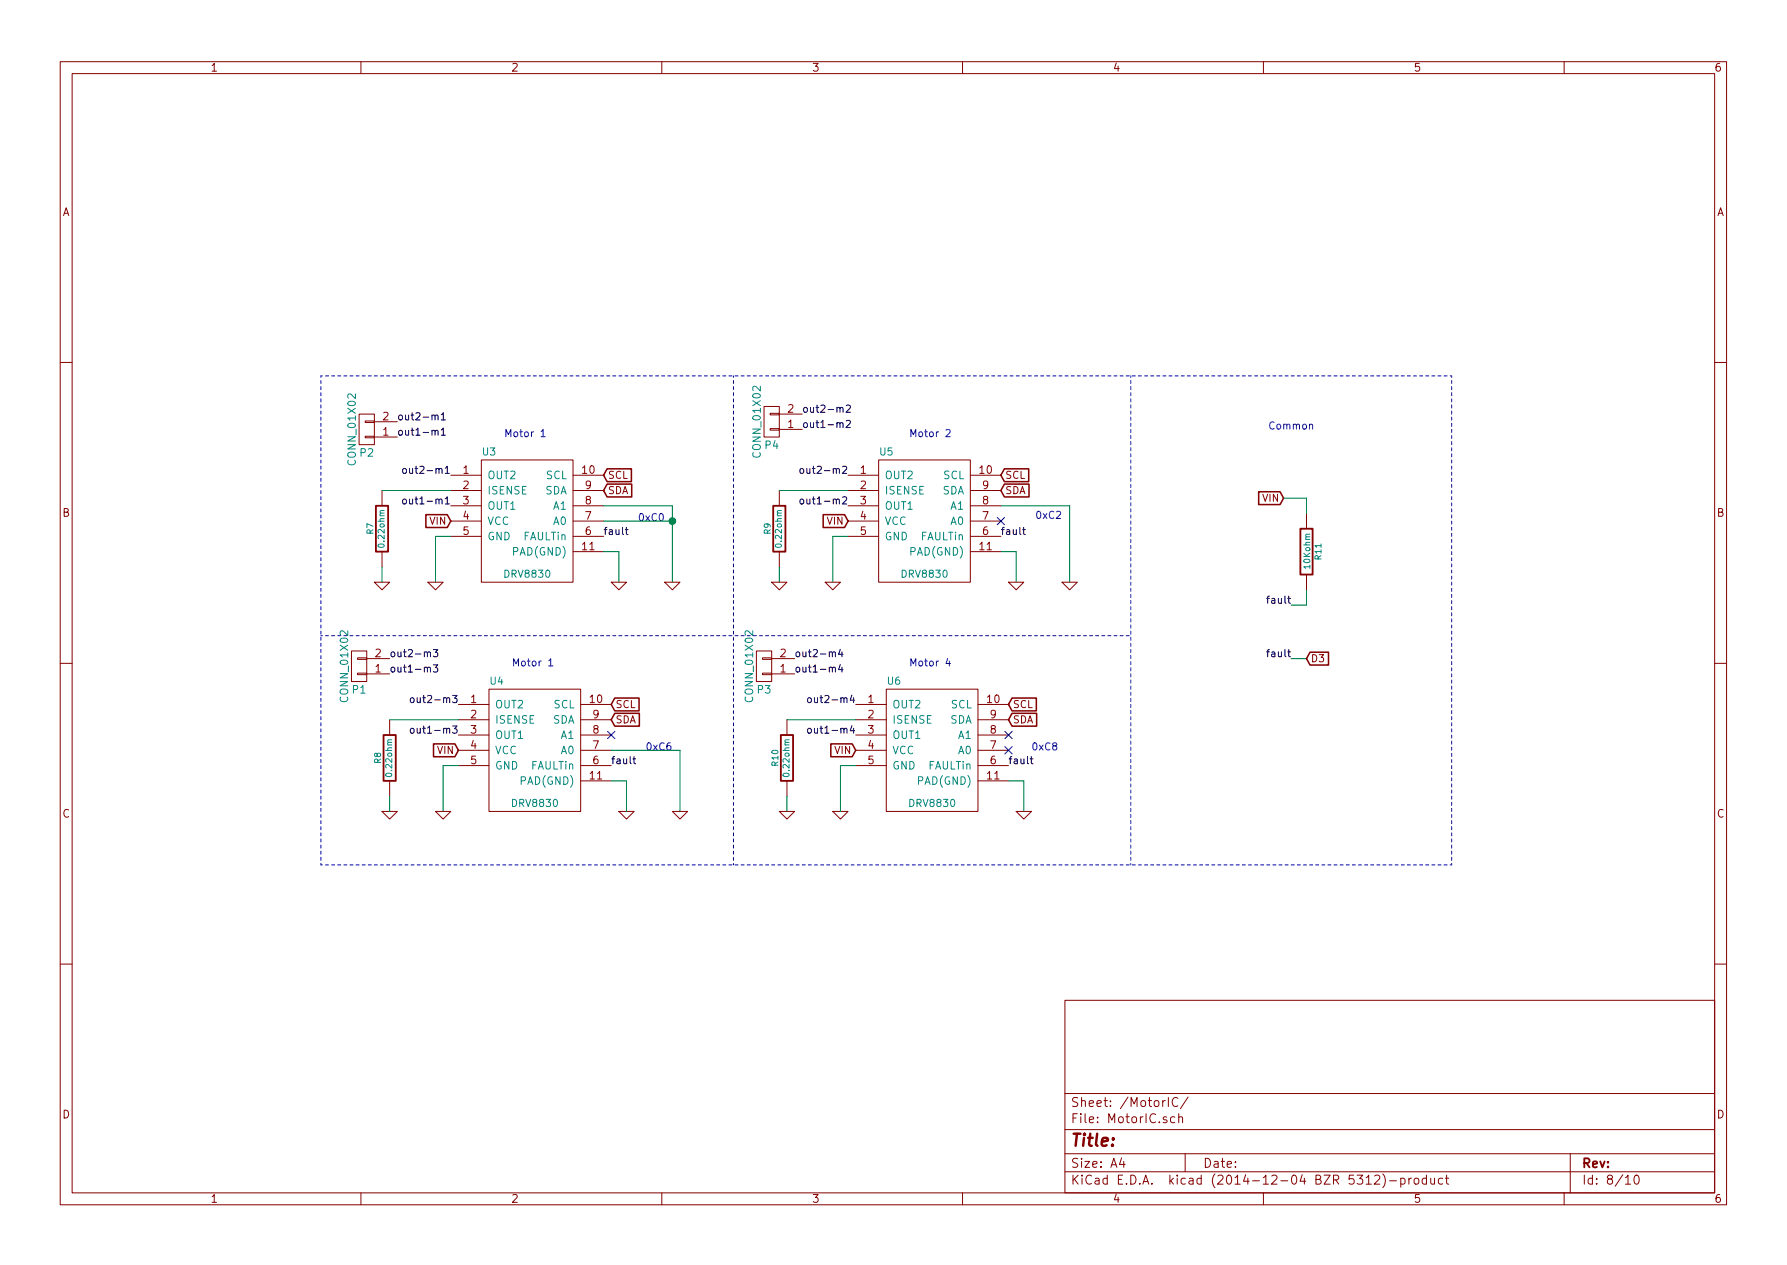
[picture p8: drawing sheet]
EESchema Schematic File Version 2
LIBS:power
LIBS:device
LIBS:transistors
LIBS:conn
LIBS:linear
LIBS:regul
LIBS:74xx
LIBS:cmos4000
LIBS:adc-dac
LIBS:memory
LIBS:xilinx
LIBS:special
LIBS:microcontrollers
LIBS:dsp
LIBS:microchip
LIBS:analog_switches
LIBS:motorola
LIBS:texas
LIBS:intel
LIBS:audio
LIBS:interface
LIBS:digital-audio
LIBS:philips
LIBS:display
LIBS:cypress
LIBS:siliconi
LIBS:opto
LIBS:atmel
LIBS:contrib
LIBS:valves
LIBS:Custom_components
LIBS:QMBTv1-cache
EELAYER 25 0
EELAYER END
$Descr A4 11693 8268
encoding utf-8
Sheet 8 10
Title ""
Date ""
Rev ""
Comp ""
Comment1 ""
Comment2 ""
Comment3 ""
Comment4 ""
$EndDescr
$Comp
L DRV8830 U3
U 1 1
P 3400 3500
F 0 "U3" H 3200 4050 47  0000 C CNN
F 1 "DRV8830" H 3450 3250 47  0000 C CNN
F 2 "footprints:DRV8830" H 3400 3500 47  0001 C CNN
F 3 "" H 3400 3500 47  0000 C CNN
	1    3400 3500
	1    0    0    -1  
$EndComp
Text Label 3950 3500 0    47   ~ 0
fault
Text GLabel 3950 3100 2    47   Input ~ 0
SCL
Text GLabel 3950 3200 2    47   Input ~ 0
SDA
$Comp
L GND #PWR049
U 1 1
P 4400 3800
F 0 "#PWR049" H 4400 3800 30  0001 C CNN
F 1 "GND" H 4400 3730 30  0001 C CNN
F 2 "" H 4400 3800 60  0000 C CNN
F 3 "" H 4400 3800 60  0000 C CNN
	1    4400 3800
	1    0    0    -1  
$EndComp
Text Notes 4350 3400 2    47   ~ 0
0xC0\n
$Comp
L GND #PWR050
U 1 1
P 4050 3800
F 0 "#PWR050" H 4050 3800 30  0001 C CNN
F 1 "GND" H 4050 3730 30  0001 C CNN
F 2 "" H 4050 3800 60  0000 C CNN
F 3 "" H 4050 3800 60  0000 C CNN
	1    4050 3800
	1    0    0    -1  
$EndComp
$Comp
L GND #PWR051
U 1 1
P 2850 3800
F 0 "#PWR051" H 2850 3800 30  0001 C CNN
F 1 "GND" H 2850 3730 30  0001 C CNN
F 2 "" H 2850 3800 60  0000 C CNN
F 3 "" H 2850 3800 60  0000 C CNN
	1    2850 3800
	1    0    0    -1  
$EndComp
Text Label 2950 3100 2    47   ~ 0
out2-m1
Text Label 2950 3300 2    47   ~ 0
out1-m1
Wire Wire Line
	4400 3300 4400 3800
Wire Wire Line
	4400 3300 3950 3300
Wire Wire Line
	3950 3400 4400 3400
Connection ~ 4400 3400
Wire Wire Line
	3950 3600 4050 3600
Wire Wire Line
	4050 3600 4050 3800
Wire Wire Line
	2850 3500 2850 3800
Wire Wire Line
	2850 3500 2950 3500
$Comp
L R R7
U 1 1
P 2500 3450
F 0 "R7" V 2580 3450 40  0000 C CNN
F 1 "0.22ohm" V 2507 3451 40  0000 C CNN
F 2 "Resistors_SMD:R_0402" V 2430 3450 30  0001 C CNN
F 3 "" H 2500 3450 30  0000 C CNN
	1    2500 3450
	-1   0    0    1   
$EndComp
Wire Wire Line
	2500 3200 2950 3200
$Comp
L GND #PWR052
U 1 1
P 2500 3800
F 0 "#PWR052" H 2500 3800 30  0001 C CNN
F 1 "GND" H 2500 3730 30  0001 C CNN
F 2 "" H 2500 3800 60  0000 C CNN
F 3 "" H 2500 3800 60  0000 C CNN
	1    2500 3800
	1    0    0    -1  
$EndComp
Text GLabel 2950 3400 0    47   Input ~ 0
VIN
Wire Wire Line
	2500 3700 2500 3800
$Comp
L DRV8830 U5
U 1 1
P 6000 3500
F 0 "U5" H 5800 4050 47  0000 C CNN
F 1 "DRV8830" H 6050 3250 47  0000 C CNN
F 2 "footprints:DRV8830" H 6000 3500 47  0001 C CNN
F 3 "" H 6000 3500 47  0000 C CNN
	1    6000 3500
	1    0    0    -1  
$EndComp
Text Label 6550 3500 0    47   ~ 0
fault
Text GLabel 6550 3100 2    47   Input ~ 0
SCL
Text GLabel 6550 3200 2    47   Input ~ 0
SDA
$Comp
L GND #PWR053
U 1 1
P 7000 3800
F 0 "#PWR053" H 7000 3800 30  0001 C CNN
F 1 "GND" H 7000 3730 30  0001 C CNN
F 2 "" H 7000 3800 60  0000 C CNN
F 3 "" H 7000 3800 60  0000 C CNN
	1    7000 3800
	1    0    0    -1  
$EndComp
Text Notes 6950 3450 2    47   ~ 0
0xC2\n\n
$Comp
L GND #PWR054
U 1 1
P 6650 3800
F 0 "#PWR054" H 6650 3800 30  0001 C CNN
F 1 "GND" H 6650 3730 30  0001 C CNN
F 2 "" H 6650 3800 60  0000 C CNN
F 3 "" H 6650 3800 60  0000 C CNN
	1    6650 3800
	1    0    0    -1  
$EndComp
$Comp
L GND #PWR055
U 1 1
P 5450 3800
F 0 "#PWR055" H 5450 3800 30  0001 C CNN
F 1 "GND" H 5450 3730 30  0001 C CNN
F 2 "" H 5450 3800 60  0000 C CNN
F 3 "" H 5450 3800 60  0000 C CNN
	1    5450 3800
	1    0    0    -1  
$EndComp
Text Label 5550 3100 2    47   ~ 0
out2-m2
Text Label 5550 3300 2    47   ~ 0
out1-m2
Wire Wire Line
	7000 3300 7000 3800
Wire Wire Line
	7000 3300 6550 3300
Wire Wire Line
	6550 3600 6650 3600
Wire Wire Line
	6650 3600 6650 3800
Wire Wire Line
	5450 3500 5450 3800
Wire Wire Line
	5450 3500 5550 3500
$Comp
L R R9
U 1 1
P 5100 3450
F 0 "R9" V 5180 3450 40  0000 C CNN
F 1 "0.22ohm" V 5107 3451 40  0000 C CNN
F 2 "Resistors_SMD:R_0402" V 5030 3450 30  0001 C CNN
F 3 "" H 5100 3450 30  0000 C CNN
	1    5100 3450
	-1   0    0    1   
$EndComp
Wire Wire Line
	5100 3200 5550 3200
$Comp
L GND #PWR056
U 1 1
P 5100 3800
F 0 "#PWR056" H 5100 3800 30  0001 C CNN
F 1 "GND" H 5100 3730 30  0001 C CNN
F 2 "" H 5100 3800 60  0000 C CNN
F 3 "" H 5100 3800 60  0000 C CNN
	1    5100 3800
	1    0    0    -1  
$EndComp
Text GLabel 5550 3400 0    47   Input ~ 0
VIN
Wire Wire Line
	5100 3700 5100 3800
$Comp
L DRV8830 U4
U 1 1
P 3450 5000
F 0 "U4" H 3250 5550 47  0000 C CNN
F 1 "DRV8830" H 3500 4750 47  0000 C CNN
F 2 "footprints:DRV8830" H 3450 5000 47  0001 C CNN
F 3 "" H 3450 5000 47  0000 C CNN
	1    3450 5000
	1    0    0    -1  
$EndComp
Text Label 4000 5000 0    47   ~ 0
fault
Text GLabel 4000 4600 2    47   Input ~ 0
SCL
Text GLabel 4000 4700 2    47   Input ~ 0
SDA
$Comp
L GND #PWR057
U 1 1
P 4450 5300
F 0 "#PWR057" H 4450 5300 30  0001 C CNN
F 1 "GND" H 4450 5230 30  0001 C CNN
F 2 "" H 4450 5300 60  0000 C CNN
F 3 "" H 4450 5300 60  0000 C CNN
	1    4450 5300
	1    0    0    -1  
$EndComp
Text Notes 4400 4900 2    47   ~ 0
0xC6
$Comp
L GND #PWR058
U 1 1
P 4100 5300
F 0 "#PWR058" H 4100 5300 30  0001 C CNN
F 1 "GND" H 4100 5230 30  0001 C CNN
F 2 "" H 4100 5300 60  0000 C CNN
F 3 "" H 4100 5300 60  0000 C CNN
	1    4100 5300
	1    0    0    -1  
$EndComp
$Comp
L GND #PWR059
U 1 1
P 2900 5300
F 0 "#PWR059" H 2900 5300 30  0001 C CNN
F 1 "GND" H 2900 5230 30  0001 C CNN
F 2 "" H 2900 5300 60  0000 C CNN
F 3 "" H 2900 5300 60  0000 C CNN
	1    2900 5300
	1    0    0    -1  
$EndComp
Text Label 3000 4600 2    47   ~ 0
out2-m3
Text Label 3000 4800 2    47   ~ 0
out1-m3
Wire Wire Line
	4000 4900 4450 4900
Wire Wire Line
	4000 5100 4100 5100
Wire Wire Line
	4100 5100 4100 5300
Wire Wire Line
	2900 5000 2900 5300
Wire Wire Line
	2900 5000 3000 5000
$Comp
L R R8
U 1 1
P 2550 4950
F 0 "R8" V 2630 4950 40  0000 C CNN
F 1 "0.22ohm" V 2557 4951 40  0000 C CNN
F 2 "Resistors_SMD:R_0402" V 2480 4950 30  0001 C CNN
F 3 "" H 2550 4950 30  0000 C CNN
	1    2550 4950
	-1   0    0    1   
$EndComp
Wire Wire Line
	2550 4700 3000 4700
$Comp
L GND #PWR060
U 1 1
P 2550 5300
F 0 "#PWR060" H 2550 5300 30  0001 C CNN
F 1 "GND" H 2550 5230 30  0001 C CNN
F 2 "" H 2550 5300 60  0000 C CNN
F 3 "" H 2550 5300 60  0000 C CNN
	1    2550 5300
	1    0    0    -1  
$EndComp
Text GLabel 3000 4900 0    47   Input ~ 0
VIN
Wire Wire Line
	2550 5200 2550 5300
$Comp
L DRV8830 U6
U 1 1
P 6050 5000
F 0 "U6" H 5850 5550 47  0000 C CNN
F 1 "DRV8830" H 6100 4750 47  0000 C CNN
F 2 "footprints:DRV8830" H 6050 5000 47  0001 C CNN
F 3 "" H 6050 5000 47  0000 C CNN
	1    6050 5000
	1    0    0    -1  
$EndComp
Text Label 6600 5000 0    47   ~ 0
fault
Text GLabel 6600 4600 2    47   Input ~ 0
SCL
Text GLabel 6600 4700 2    47   Input ~ 0
SDA
$Comp
L GND #PWR061
U 1 1
P 6700 5300
F 0 "#PWR061" H 6700 5300 30  0001 C CNN
F 1 "GND" H 6700 5230 30  0001 C CNN
F 2 "" H 6700 5300 60  0000 C CNN
F 3 "" H 6700 5300 60  0000 C CNN
	1    6700 5300
	1    0    0    -1  
$EndComp
$Comp
L GND #PWR062
U 1 1
P 5500 5300
F 0 "#PWR062" H 5500 5300 30  0001 C CNN
F 1 "GND" H 5500 5230 30  0001 C CNN
F 2 "" H 5500 5300 60  0000 C CNN
F 3 "" H 5500 5300 60  0000 C CNN
	1    5500 5300
	1    0    0    -1  
$EndComp
Text Label 5600 4600 2    47   ~ 0
out2-m4
Text Label 5600 4800 2    47   ~ 0
out1-m4
Wire Wire Line
	6600 5100 6700 5100
Wire Wire Line
	6700 5100 6700 5300
Wire Wire Line
	5500 5000 5500 5300
Wire Wire Line
	5500 5000 5600 5000
$Comp
L R R10
U 1 1
P 5150 4950
F 0 "R10" V 5230 4950 40  0000 C CNN
F 1 "0.22ohm" V 5157 4951 40  0000 C CNN
F 2 "Resistors_SMD:R_0402" V 5080 4950 30  0001 C CNN
F 3 "" H 5150 4950 30  0000 C CNN
	1    5150 4950
	-1   0    0    1   
$EndComp
Wire Wire Line
	5150 4700 5600 4700
$Comp
L GND #PWR063
U 1 1
P 5150 5300
F 0 "#PWR063" H 5150 5300 30  0001 C CNN
F 1 "GND" H 5150 5230 30  0001 C CNN
F 2 "" H 5150 5300 60  0000 C CNN
F 3 "" H 5150 5300 60  0000 C CNN
	1    5150 5300
	1    0    0    -1  
$EndComp
Text GLabel 5600 4900 0    47   Input ~ 0
VIN
Wire Wire Line
	5150 5200 5150 5300
Text Notes 3300 2850 0    47   ~ 0
Motor 1
Text Notes 5950 2850 0    47   ~ 0
Motor 2
Text Notes 3350 4350 0    47   ~ 0
Motor 1
Text Notes 5950 4350 0    47   ~ 0
Motor 4
Wire Wire Line
	4450 4900 4450 5300
NoConn ~ 4000 4800
NoConn ~ 6550 3400
NoConn ~ 6600 4800
NoConn ~ 6600 4900
Text Notes 6750 4900 0    47   ~ 0
0xC8
$Comp
L R R11
U 1 1
P 8550 3600
F 0 "R11" V 8630 3600 40  0000 C CNN
F 1 "10Kohm" V 8557 3601 40  0000 C CNN
F 2 "Resistors_SMD:R_0402" V 8480 3600 30  0001 C CNN
F 3 "" H 8550 3600 30  0000 C CNN
	1    8550 3600
	1    0    0    -1  
$EndComp
Text Label 8450 3950 2    47   ~ 0
fault
Text GLabel 8400 3250 0    47   Input ~ 0
VIN
Wire Wire Line
	8400 3250 8550 3250
Wire Wire Line
	8550 3250 8550 3350
Wire Wire Line
	8450 3950 8550 3950
Wire Wire Line
	8550 3950 8550 3850
Wire Notes Line
	2100 2450 2100 5650
Wire Notes Line
	2100 5650 9500 5650
Wire Notes Line
	9500 5650 9500 2450
Wire Notes Line
	9500 2450 2100 2450
Wire Notes Line
	4800 2450 4800 5650
Wire Notes Line
	2100 4150 7400 4150
Wire Notes Line
	7400 2450 7400 5650
Text Notes 8300 2800 0    47   ~ 0
Common
$Comp
L CONN_01X02 P2
U 1 1
P 2400 2800
F 0 "P2" H 2400 2950 50  0000 C CNN
F 1 "CONN_01X02" V 2500 2800 50  0000 C CNN
F 2 "footprints:2x0.5mm_Through_Hole" H 2400 2800 60  0001 C CNN
F 3 "" H 2400 2800 60  0000 C CNN
	1    2400 2800
	-1   0    0    1   
$EndComp
Text Label 2600 2850 0    47   ~ 0
out1-m1
Text Label 2600 2750 0    47   ~ 0
out2-m1
$Comp
L CONN_01X02 P4
U 1 1
P 5050 2750
F 0 "P4" H 5050 2900 50  0000 C CNN
F 1 "CONN_01X02" V 5150 2750 50  0000 C CNN
F 2 "footprints:2x0.5mm_Through_Hole" H 5050 2750 60  0001 C CNN
F 3 "" H 5050 2750 60  0000 C CNN
	1    5050 2750
	-1   0    0    1   
$EndComp
Text Label 5250 2800 0    47   ~ 0
out1-m2
Text Label 5250 2700 0    47   ~ 0
out2-m2
$Comp
L CONN_01X02 P1
U 1 1
P 2350 4350
F 0 "P1" H 2350 4500 50  0000 C CNN
F 1 "CONN_01X02" V 2450 4350 50  0000 C CNN
F 2 "footprints:2x0.5mm_Through_Hole" H 2350 4350 60  0001 C CNN
F 3 "" H 2350 4350 60  0000 C CNN
	1    2350 4350
	-1   0    0    1   
$EndComp
Text Label 2550 4400 0    47   ~ 0
out1-m3
Text Label 2550 4300 0    47   ~ 0
out2-m3
$Comp
L CONN_01X02 P3
U 1 1
P 5000 4350
F 0 "P3" H 5000 4500 50  0000 C CNN
F 1 "CONN_01X02" V 5100 4350 50  0000 C CNN
F 2 "footprints:2x0.5mm_Through_Hole" H 5000 4350 60  0001 C CNN
F 3 "" H 5000 4350 60  0000 C CNN
	1    5000 4350
	-1   0    0    1   
$EndComp
Text Label 5200 4400 0    47   ~ 0
out1-m4
Text Label 5200 4300 0    47   ~ 0
out2-m4
Text Label 8450 4300 2    47   ~ 0
fault
Wire Wire Line
	8450 4300 8550 4300
Text GLabel 8550 4300 2    47   Input ~ 0
D3
$EndSCHEMATC
